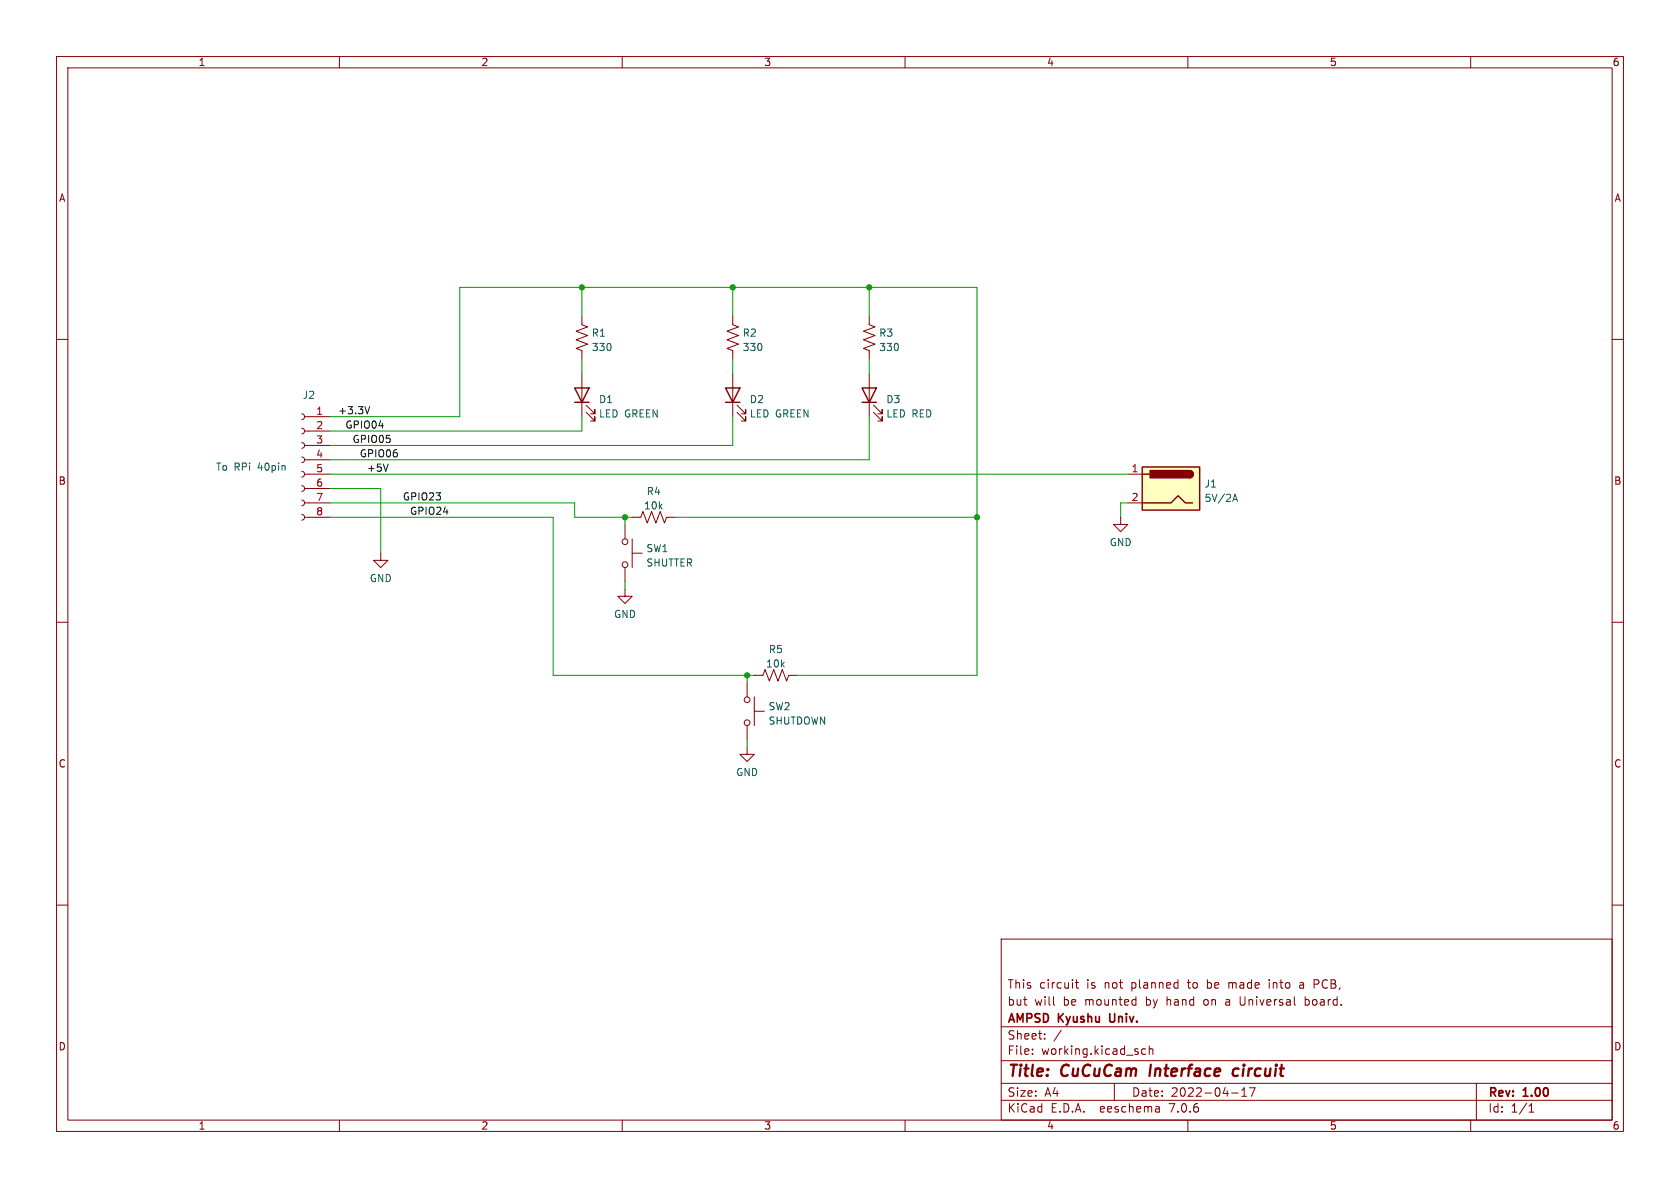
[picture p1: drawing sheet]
<svg xmlns="http://www.w3.org/2000/svg" width="297mm" height="210mm" viewBox="0 0 297 210" stroke-linecap="round" stroke-linejoin="round" font-family="sans-serif">
<g fill="none" stroke="#840000" stroke-width=".18">
<path d="M10 10h277v190h-277zM12 12h273v186h-273zM60 10v2M110 10v2M160 10v2M210 10v2M260 10v2M10 60h2M102.9 55.9v1.5l1 .4-2 .7 2 .8-2 .8 2 .7-2 .8 1 .4v1.5M129.5 55.9v1.5l1.1 .4-2.1 .7 2.1 .8-2.1 .8 2.1 .7-2.1 .8 1 .4v1.5M153.7 55.9v1.5l1 .4-2 .7 2 .8-2 .8 2 .7-2 .8 1 .4v1.5M285 60h2"/>
<path d="M53.3 78.2l.4 .2 .1 .4-.1 .3-.4 .1M53.3 75.7l.4 .1 .1 .4-.1 .4-.4 .1M53.3 73.2l.4 .1 .1 .4-.1 .3-.4 .2M53.8 78.7h4.6M53.8 76.2h4.6M53.8 73.7h4.6M102.9 66v7.7M103.6 72.9l1.6 1.5v-.7v.7h-.8M103.6 71.6l1.6 1.6v-.8v.8h-.8M129.5 66v7.7M130.3 72.9l1.5 1.5v-.7v.7h-.7M130.3 71.6l1.5 1.6v-.8v.8h-.7"/>
<path d="M153.7 66v7.7M154.4 72.9l1.6 1.5v-.7v.7h-.8M154.4 71.6l1.6 1.6v-.8v.8h-.8M53.3 90.9l.4 .2 .1 .4-.1 .3-.4 .1M53.3 88.4l.4 .1 .1 .4-.1 .4-.4 .1M53.3 85.9l.4 .1 .1 .4-.1 .3-.4 .2M53.3 83.3l.4 .2 .1 .3-.1 .4-.4 .1M53.3 80.8l.4 .1 .1 .4-.1 .4-.4 .1M53.8 83.8h4.6M53.8 88.9h4.6M53.8 91.4h4.6M53.8 86.4h4.6"/>
<path d="M53.8 81.3h4.6M67.3 97.8v1.3h1.3l-1.3 1.2-1.3-1.2h1.3M110.5 92.7v2.6M111.8 91.4h1.5l.4-1 .7 2.1 .8-2.1 .8 2.1 .7-2.1 .8 2.1 .4-1.1h1.5M111.8 97.8h1.7M111.8 95.3v5M198.1 91.4v1.3h1.3l-1.3 1.3-1.3-1.3h1.3M199.4 83.8h2.5M199.4 88.9h2.5M10 110h2M110.5 104.1v1.3h1.3l-1.3 1.3-1.3-1.3h1.3M110.5 100.3v2.6"/>
<path d="M133.3 119.4h1.6l.4-1 .7 2 .8-2 .7 2 .8-2 .8 2 .3-1h1.6M285 110h2M132.1 132.1v1.3h1.2l-1.2 1.2-1.3-1.2h1.3M132.1 120.7v2.5M132.1 128.3v2.5M133.3 125.7h1.8M133.3 123.2v5.1M10 160h2M285 160h2M177 166h108v32h-108zM186.3 177.6l.2 .1M190.1 173.7h.6"/>
<path d="M190.3 173.2v1.3l.4 .2M200.7 176.7l.1 .1M200.8 176.2v1.5M200.8 177.6l-.1 .1M216.7 177.2v.4M217.2 173.7v1M217.3 173.8h-.1M219.2 176.2v1.2l.3 .3M224.4 173.2v.1M224.4 173.7v1M229.8 173.8h.6l.1 .9M230.5 174.1h-.5a.29 .29 0 0 0-.3 .3 .29 .29 0 0 0 .3 .3l.5-.1"/>
<path d="M230.7 176.2v1.5M230.7 177.6l.5 .1M231.2 176.7l-.5 .1M232.3 174h.6M232.9 173.2h-.6v1.5M60 198v2M110 198v2M160 198v2M177 194.5h108M177 191.5h108M177 187.5h108M177 181.5h108"/>
<path d="M182.5 186.3v.1M182.5 185.5v.1M184.7 183.6v.1M184.7 182.8v.1M187.6 182.1l-1.3 2M197 191.5v3M202.5 185.5l-.4-.1-.3 .3v.4l.2 .2h.5M203.2 185.5l.2-.1 .3 .1 .1 .9M203.2 184.9v1.5M204.9 195.7l.1 .9M205 196.5l-.2 .1M205 196h-.2"/>
<path d="M210 198v2M217.7 193.2h1.2M219.5 193.8h.9M219.5 192.7l.5-.4v1.5M220.9 192.3h1l-.7 1.5M260 198v2M261 191.5v6.5M270.3 196.6h.9M270.3 195.5l.4-.4v1.5"/>
<circle cx="110.5" cy="95.8" r=".51"/>
<circle cx="110.5" cy="99.8" r=".51"/>
<circle cx="132.1" cy="123.7" r=".51"/>
<circle cx="132.1" cy="127.8" r=".51"/>
</g>
<path d="M203.5 188.2l-.3 2M219 189a.66 .66 0 0 0-1 .3l-.1 .5 .2 .3 .2 .1 .5-.1" fill="none" stroke="#840000" stroke-width=".4"/>
<path d="M196.2 179.2l.1 1.3" fill="none" stroke="#840000" stroke-width=".3"/>
<path d="M101.6 68.6h2.5l-1.2 2.5zM101.6 71.1h2.5M128.3 68.6h2.5l-1.3 2.5zM128.3 71.1h2.5M152.4 68.6h2.5l-1.2 2.5zM152.4 71.1h2.5M201.9 82.6h10.2v7.6h-10.2zM201.9 88.9h5.1l1.3-1.3 1.2 1.3h1.3M201.9 83.8h1.3M210.3 83.2a.64 .64 0 0 1 .6 .6 .64 .64 0 0 1-.6 .7" fill="none" stroke="#840000" stroke-width=".25"/>
<path d="M201.9 82.6h10.2v7.6h-10.2z" fill="#ffffc2" stroke="#ffffc2" stroke-width=".18"/>
<g fill="#840000" stroke="#840000" stroke-width=".25">
<path d="M210.3 83.2a.64 .64 0 0 1 .6 .6 .64 .64 0 0 1-.6 .7z"/>
<path d="M203.3 83.2h7v1.3h-7z"/>
</g>
<path d="M217.9 88.6l.4-1.2 .5 1.2M218 88.3h.6" fill="none" stroke="#006464" stroke-width=".18"/>
<path d="M65.4 71.9l-.5 1.2M68.6 82l-.4 1.3" fill="none" stroke="#0f0f0f" stroke-width=".18"/>
<g fill="none" stroke="#009600" stroke-width=".18">
<path d="M102.9 50.8v5.1M129.5 50.8v5.1M153.7 50.8v5.1M58.4 73.7h22.9v-22.9h91.4v68.6h-31.7M102.9 63.5v2.5M102.9 73.7v2.5h-44.5M129.5 63.5v2.5M129.5 73.7v5h-71.1M153.7 73.7v7.6h-95.3M153.7 63.5v2.5M58.4 91.4h39.4v28h35.5M58.4 88.9h43.2v2.5h10.2"/>
<path d="M58.4 86.4h8.9v11.4M58.4 83.8h141M110.5 91.4v1.3M119.4 91.4h53.3M199.4 88.9h-1.3v2.5M110.5 102.9v1.2M132.1 119.4v1.3M132.1 130.8v1.3"/>
</g>
<g fill="#009600" stroke="#009600" stroke-width=".18">
<circle cx="172.7" cy="91.4" r=".46"/>
<circle cx="153.7" cy="50.8" r=".46"/>
<circle cx="132.1" cy="119.4" r=".46"/>
<circle cx="102.9" cy="50.8" r=".46"/>
<circle cx="110.5" cy="91.4" r=".46"/>
<circle cx="129.5" cy="50.8" r=".46"/>
</g>
<g font-size="2.8" fill="#840000">
<text x="178" y="190.9">Title:</text>
<text x="187.7" y="190.9">CuCuCam</text>
<text x="204.1" y="190.9">Interface</text>
<text x="219.6" y="190.9">circuit</text>
</g>
<g font-size="2.1" fill="#840000">
<text x="178" y="178">but</text>
<text x="178" y="175">This</text>
<text x="182.9" y="178">will</text>
<text x="183.7" y="175">circuit</text>
<text x="188" y="178">be</text>
<text x="192" y="178">mounted</text>
<text x="192.2" y="175">is</text>
<text x="195.4" y="175">not</text>
<text x="200.3" y="175">planned</text>
<text x="202.8" y="178">by</text>
<text x="206.6" y="178">hand</text>
<text x="210.4" y="175">to</text>
<text x="213.4" y="178">on</text>
<text x="213.9" y="175">be</text>
<text x="217.4" y="178">a</text>
<text x="217.9" y="175">made</text>
<text x="220" y="178">Universal</text>
<text x="225.2" y="175">into</text>
<text x="231.7" y="178">board.</text>
<text x="233.4" y="175">PCB,</text>
<text x="178" y="184">Sheet:</text>
<text x="178" y="181.2">AMPSD</text>
<text x="187.2" y="181.2">Kyushu</text>
<text x="196.8" y="181.2">Univ.</text>
<text x="178" y="186.7">File:</text>
<text x="184.1" y="186.7">working.kicad_sch</text>
<text x="178" y="196.9">KiCad</text>
<text x="178" y="194.1">Size:</text>
<text x="184.7" y="194.1">A4</text>
<text x="185.7" y="196.9">E.D.A.</text>
<text x="194.6" y="196.9">eeschema</text>
<text x="200" y="194.1">Date:</text>
<text x="207" y="196.9">7.0.6</text>
<text x="207" y="194.1">2022-04-17</text>
<text x="263" y="194.3">Rev:</text>
<text x="263" y="196.9">Id:</text>
<text x="267.1" y="196.9">1/1</text>
<text x="269.4" y="194.3">1.00</text>
</g>
<g font-size="1.8" fill="#840000">
<text x="35" y="11.9">1</text>
<text x="85" y="11.9">2</text>
<text x="135" y="11.9">3</text>
<text x="185" y="11.9">4</text>
<text x="235" y="11.9">5</text>
<text x="285" y="11.9">6</text>
<text x="10.3" y="35.9">A</text>
<text x="285.3" y="35.9">A</text>
<text x="10.3" y="85.9">B</text>
<text x="285.3" y="85.9">B</text>
<text x="10.3" y="135.9">C</text>
<text x="285.3" y="135.9">C</text>
<text x="10.3" y="185.9">D</text>
<text x="285.3" y="185.9">D</text>
<text x="35" y="199.9">1</text>
<text x="85" y="199.9">2</text>
<text x="135" y="199.9">3</text>
<text x="185" y="199.9">4</text>
<text x="235" y="199.9">5</text>
<text x="285" y="199.9">6</text>
</g>
<g font-size="1.8" fill="#006464">
<text x="104.5" y="59.7">R1</text>
<text x="131.2" y="59.7">R2</text>
<text x="155.3" y="59.7">R3</text>
<text x="104.5" y="62.3">330</text>
<text x="131.2" y="62.3">330</text>
<text x="155.3" y="62.3">330</text>
<text x="53.4" y="70.7">J2</text>
<text x="105.8" y="71.5">D1</text>
<text x="132.5" y="71.5">D2</text>
<text x="156.6" y="71.5">D3</text>
<text x="105.8" y="74">LED GREEN</text>
<text x="132.5" y="74">LED GREEN</text>
<text x="156.6" y="74">LED RED</text>
<text x="38.1" y="83.4">To RPi</text>
<text x="45.7" y="83.4">40pin</text>
<text x="114.2" y="87.7">R4</text>
<text x="212.9" y="86.4">J1</text>
<text x="212.9" y="88.9">5V/2A</text>
<text x="113.7" y="90.3">10k</text>
<text x="114.2" y="100.4">SHUTTER</text>
<text x="114.2" y="97.8">SW1</text>
<text x="196.1" y="96.7">GND</text>
<text x="65.3" y="103.1">GND</text>
<text x="108.5" y="109.4">GND</text>
<text x="135.3" y="118.2">10k</text>
<text x="135.8" y="115.7">R5</text>
<text x="135.8" y="125.8">SW2</text>
<text x="135.8" y="128.3">SHUTDOWN</text>
<text x="130" y="137.4">GND</text>
</g>
<g font-size="1.8" fill="#a90000">
<text x="55.8" y="73.4">1</text>
<text x="55.8" y="75.9">2</text>
<text x="55.8" y="78.5">3</text>
<text x="55.8" y="81">4</text>
<text x="55.8" y="83.6">5</text>
<text x="200" y="83.6">1</text>
<text x="55.8" y="86.1">6</text>
<text x="55.8" y="88.6">7</text>
<text x="200" y="88.6">2</text>
<text x="55.8" y="91.2">8</text>
</g>
<g font-size="1.8" fill="#0f0f0f">
<text x="59.7" y="73.3">+3.3V</text>
<text x="61" y="75.9">GPIO04</text>
<text x="62.2" y="78.4">GPIO05</text>
<text x="63.5" y="80.9">GPIO06</text>
<text x="64.8" y="83.5">+5V</text>
<text x="71.1" y="88.6">GPIO23</text>
<text x="72.4" y="91.1">GPIO24</text>
</g>
</svg>
